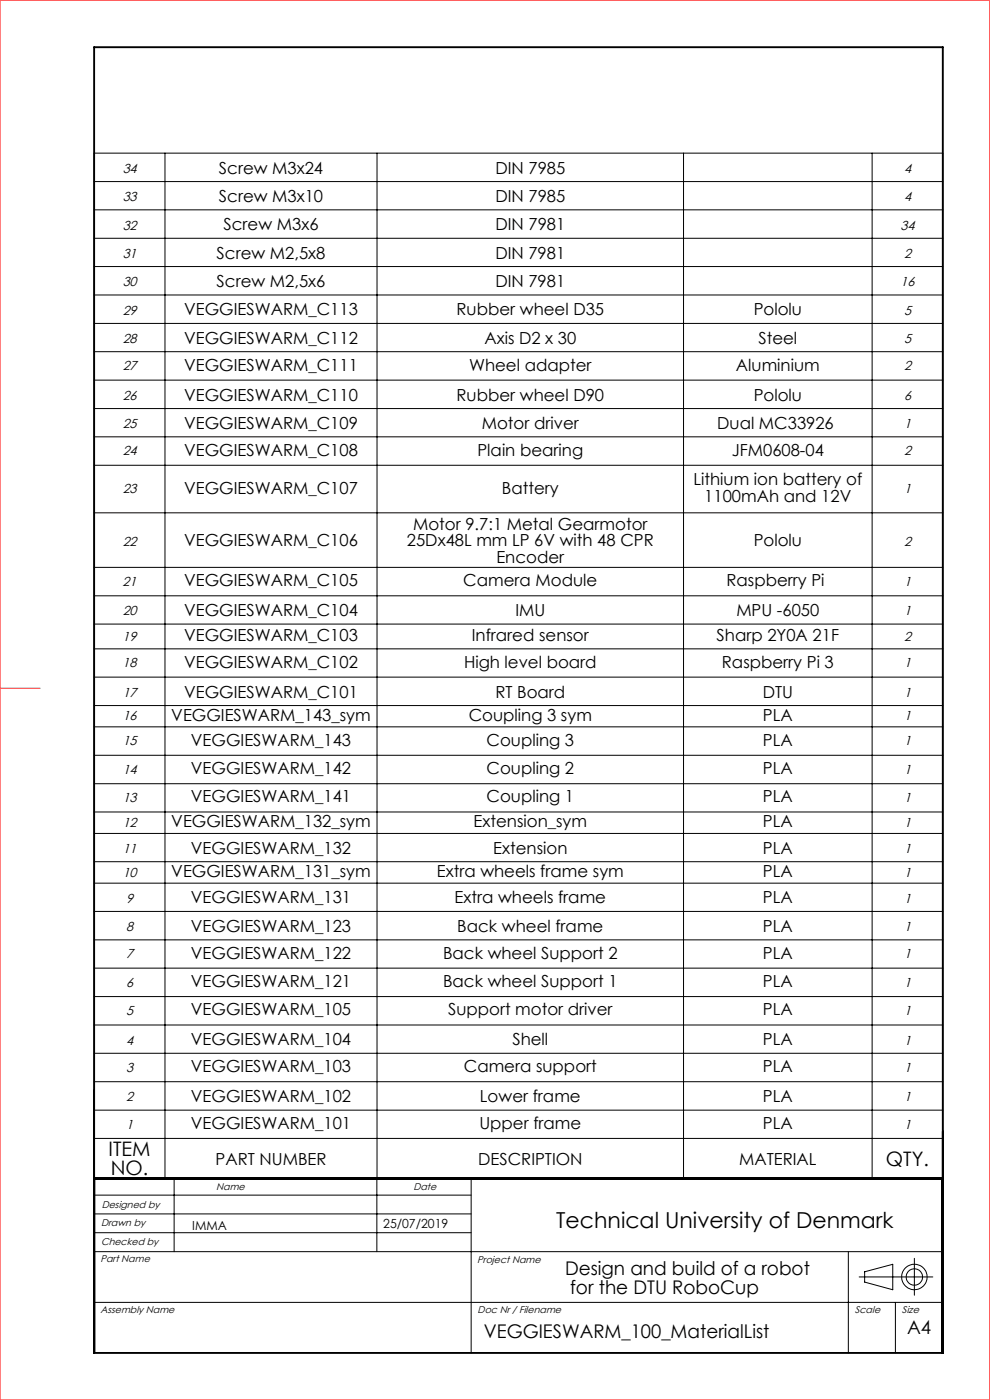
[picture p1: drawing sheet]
<svg xmlns="http://www.w3.org/2000/svg" width="210mm" height="297mm" viewBox="0 0 210 297" stroke-linecap="round" stroke-linejoin="round" font-family="sans-serif">
<g fill="none" stroke="#000" stroke-width=".21">
<path d="M20 38.5h180M35 32.5v217.5M80 32.5v217.5M145 32.5v217.5M185 32.5v217.5M20 44.5h180M20 50.5h180M20 56.5h180M20 62.6h180M20 68.6h180M20 74.6h180M20 80.6h180"/>
<path d="M20 86.7h180M20 92.7h180M20 98.7h180M20 108.8h180M20 120.4h180M20 126.4h180M20 132.4h180M20 137.7h180M20 143.6h180M20 149.7h180M20 154.2h180M20 160.2h180"/>
<path d="M20 166.3h180M20 172.3h180M20 176.8h180M20 182.8h180M20 187.4h180M20 193.4h180M20 199.4h180M20 205.4h180M20 211.4h180M20 217.4h180M20 223.4h180M20 229.5h180"/>
<path d="M20 235.5h180M20 250h180v-217.5h-180v254.5M20 253.5h79.9M20 257.5h79.9M20 241.5h180M36.9 250v15.5M79.9 250v15.5M99.9 250v37M20 276.3h180M20 261.5h79.9M20 265.5h180M180 265.5v21.5"/>
<path d="M182.2 270.9h15.7M183.4 269.8l6-1.6v5.4l-6-1.6zM189.9 276.3v10.7M194 266.9v7.9"/>
<circle cx="194" cy="270.9" r="1.73"/>
<circle cx="194" cy="270.9" r="2.7"/>
</g>
<path d="M20 10h180v277h-180zM20 250h180" fill="none" stroke="#000" stroke-width=".4"/>
<path d="M0 0h210v297h-210zM0 146h8.5" fill="none" stroke="#f00" stroke-width=".21"/>
<text font-size="4.7" x="118" y="260.5">Technical University of Denmark</text>
<g font-size="4.2">
<text x="23" y="245.2">ITEM</text>
<text x="23.5" y="249.3">NO.</text>
<text x="187.9" y="247.3">QTY.</text>
</g>
<g font-size="4">
<text x="119.9" y="270.5">Design and build of a robot</text>
<text x="120.9" y="274.5">for the DTU RoboCup</text>
<text x="102.6" y="283.9">VEGGIESWARM_100_MaterialList</text>
<text x="192.4" y="283">A4</text>
</g>
<g font-size="3.5">
<text x="46.4" y="36.8">Screw M3x24</text>
<text x="105.1" y="36.8">DIN 7985</text>
<text x="46.4" y="42.8">Screw M3x10</text>
<text x="105.1" y="42.8">DIN 7985</text>
<text x="47.4" y="48.8">Screw M3x6</text>
<text x="105.1" y="48.8">DIN 7981</text>
<text x="46" y="54.9">Screw M2,5x8</text>
<text x="105.1" y="54.9">DIN 7981</text>
<text x="46" y="60.9">Screw M2,5x6</text>
<text x="105.1" y="60.9">DIN 7981</text>
<text x="39.1" y="66.9">VEGGIESWARM_C113</text>
<text x="96.8" y="66.9">Rubber wheel D35</text>
<text x="159.9" y="66.9">Pololu</text>
<text x="39.1" y="72.9">VEGGIESWARM_C112</text>
<text x="102.8" y="72.9">Axis D2 x 30</text>
<text x="160.9" y="72.9">Steel</text>
<text x="39.1" y="78.6">VEGGIESWARM_C111</text>
<text x="99.5" y="78.6">Wheel adapter</text>
<text x="156.1" y="78.6">Aluminium</text>
<text x="39.1" y="85">VEGGIESWARM_C110</text>
<text x="96.8" y="85">Rubber wheel D90</text>
<text x="159.9" y="85">Pololu</text>
<text x="39.1" y="91">VEGGIESWARM_C109</text>
<text x="102.2" y="91">Motor driver</text>
<text x="152.1" y="91">Dual MC33926</text>
<text x="39.1" y="96.7">VEGGIESWARM_C108</text>
<text x="101.3" y="96.7">Plain bearing</text>
<text x="155.2" y="96.7">JFM0608-04</text>
<text x="39.1" y="104.7">VEGGIESWARM_C107</text>
<text x="106.5" y="104.7">Battery</text>
<text x="147.1" y="103">Lithium ion battery of</text>
<text x="149.4" y="106.5">1100mAh and 12V</text>
<text x="87.6" y="112.4">Motor 9.7:1 Metal Gearmotor</text>
<text x="39.1" y="115.9">VEGGIESWARM_C106</text>
<text x="86.3" y="115.9">25Dx48L mm LP 6V with 48 CPR</text>
<text x="105.3" y="119.4">Encoder</text>
<text x="159.9" y="115.9">Pololu</text>
<text x="39.1" y="124.4">VEGGIESWARM_C105</text>
<text x="98.3" y="124.4">Camera Module</text>
<text x="154.1" y="124.4">Raspberry Pi</text>
<text x="39.1" y="130.7">VEGGIESWARM_C104</text>
<text x="109.3" y="130.7">IMU</text>
<text x="156.2" y="130.7">MPU -6050</text>
<text x="39.1" y="136">VEGGIESWARM_C103</text>
<text x="100.1" y="136">Infrared sensor</text>
<text x="152" y="136">Sharp 2Y0A 21F</text>
<text x="39.1" y="141.6">VEGGIESWARM_C102</text>
<text x="98.4" y="141.6">High level board</text>
<text x="153.1" y="141.6">Raspberry Pi 3</text>
<text x="39.1" y="148">VEGGIESWARM_C101</text>
<text x="105.1" y="148">RT Board</text>
<text x="161.8" y="148">DTU</text>
<text x="36.3" y="152.9">VEGGIESWARM_143_sym</text>
<text x="99.4" y="152.9">Coupling 3 sym</text>
<text x="161.8" y="152.9">PLA</text>
<text x="40.5" y="158.2">VEGGIESWARM_143</text>
<text x="103.2" y="158.2">Coupling 3</text>
<text x="161.8" y="158.2">PLA</text>
<text x="40.5" y="164.2">VEGGIESWARM_142</text>
<text x="103.2" y="164.2">Coupling 2</text>
<text x="161.8" y="164.2">PLA</text>
<text x="40.5" y="170.2">VEGGIESWARM_141</text>
<text x="103.2" y="170.2">Coupling 1</text>
<text x="161.8" y="170.2">PLA</text>
<text x="36.3" y="175.5">VEGGIESWARM_132_sym</text>
<text x="100.5" y="175.5">Extension_sym</text>
<text x="161.8" y="175.5">PLA</text>
<text x="40.5" y="181.1">VEGGIESWARM_132</text>
<text x="104.6" y="181.1">Extension</text>
<text x="161.8" y="181.1">PLA</text>
<text x="36.3" y="186.1">VEGGIESWARM_131_sym</text>
<text x="40.5" y="191.7">VEGGIESWARM_131</text>
<text x="92.7" y="186.1">Extra wheels frame sym</text>
<text x="96.4" y="191.7">Extra wheels frame</text>
<text x="161.8" y="191.7">PLA</text>
<text x="161.8" y="186.1">PLA</text>
<text x="40.5" y="197.7">VEGGIESWARM_123</text>
<text x="97" y="197.7">Back wheel frame</text>
<text x="161.8" y="197.7">PLA</text>
<text x="40.5" y="203.4">VEGGIESWARM_122</text>
<text x="94" y="203.4">Back wheel Support 2</text>
<text x="161.8" y="203.4">PLA</text>
<text x="40.5" y="209.4">VEGGIESWARM_121</text>
<text x="94" y="209.4">Back wheel Support 1</text>
<text x="161.8" y="209.4">PLA</text>
<text x="40.5" y="215.4">VEGGIESWARM_105</text>
<text x="95" y="215.4">Support motor driver</text>
<text x="161.8" y="215.4">PLA</text>
<text x="40.5" y="221.8">VEGGIESWARM_104</text>
<text x="108.7" y="221.8">Shell</text>
<text x="161.8" y="221.8">PLA</text>
<text x="40.5" y="227.4">VEGGIESWARM_103</text>
<text x="98.4" y="227.4">Camera support</text>
<text x="161.8" y="227.4">PLA</text>
<text x="40.5" y="233.8">VEGGIESWARM_102</text>
<text x="101.8" y="233.8">Lower frame</text>
<text x="161.8" y="233.8">PLA</text>
<text x="40.5" y="239.5">VEGGIESWARM_101</text>
<text x="101.7" y="239.5">Upper frame</text>
<text x="161.8" y="239.5">PLA</text>
<text x="45.7" y="247.1">PART NUMBER</text>
<text x="101.4" y="247.1">DESCRIPTION</text>
<text x="156.8" y="247.1">MATERIAL</text>
</g>
<g font-size="2.8">
<text x="26" y="36.7">34</text>
<text x="191.8" y="36.7">4</text>
<text x="26" y="42.7">33</text>
<text x="191.8" y="42.7">4</text>
<text x="26" y="48.7">32</text>
<text x="191" y="48.7">34</text>
<text x="26" y="54.7">31</text>
<text x="191.8" y="54.7">2</text>
<text x="26" y="60.7">30</text>
<text x="191" y="60.7">16</text>
<text x="26" y="66.8">29</text>
<text x="191.8" y="66.8">5</text>
<text x="26" y="72.8">28</text>
<text x="191.8" y="72.8">5</text>
<text x="26" y="78.5">27</text>
<text x="191.8" y="78.5">2</text>
<text x="26" y="84.8">26</text>
<text x="191.8" y="84.8">6</text>
<text x="26" y="90.8">25</text>
<text x="191.8" y="90.8">1</text>
<text x="26" y="96.6">24</text>
<text x="191.8" y="96.6">2</text>
<text x="26" y="104.6">23</text>
<text x="191.8" y="104.6">1</text>
<text x="26" y="115.7">22</text>
<text x="191.8" y="115.7">2</text>
<text x="26" y="124.3">21</text>
<text x="191.8" y="124.3">1</text>
<text x="26" y="130.6">20</text>
<text x="191.8" y="130.6">1</text>
<text x="26" y="135.9">19</text>
<text x="191.8" y="135.9">2</text>
<text x="26" y="141.5">18</text>
<text x="191.8" y="141.5">1</text>
<text x="26" y="147.8">17</text>
<text x="191.8" y="147.8">1</text>
<text x="26" y="152.8">16</text>
<text x="191.8" y="152.8">1</text>
<text x="26" y="158.1">15</text>
<text x="191.8" y="158.1">1</text>
<text x="26" y="164.1">14</text>
<text x="191.8" y="164.1">1</text>
<text x="26" y="170.2">13</text>
<text x="191.8" y="170.2">1</text>
<text x="26" y="175.4">12</text>
<text x="191.8" y="175.4">1</text>
<text x="26" y="186">10</text>
<text x="26" y="181">11</text>
<text x="191.8" y="181">1</text>
<text x="191.8" y="186">1</text>
<text x="26.8" y="191.5">9</text>
<text x="191.8" y="191.5">1</text>
<text x="26.8" y="197.5">8</text>
<text x="191.8" y="197.5">1</text>
<text x="26.8" y="203.3">7</text>
<text x="191.8" y="203.3">1</text>
<text x="26.8" y="209.3">6</text>
<text x="191.8" y="209.3">1</text>
<text x="26.8" y="215.3">5</text>
<text x="191.8" y="215.3">1</text>
<text x="26.8" y="221.6">4</text>
<text x="191.8" y="221.6">1</text>
<text x="26.8" y="227.4">3</text>
<text x="191.8" y="227.4">1</text>
<text x="26.8" y="233.6">2</text>
<text x="191.8" y="233.6">1</text>
<text x="26.8" y="239.4">1</text>
<text x="191.8" y="239.4">1</text>
</g>
<g font-size="2.7">
<text x="40.8" y="260.9">IMMA</text>
<text x="81.3" y="260.4">25/07/2019</text>
</g>
<g font-size="2.1">
<text x="21.6" y="256.2">Designed by</text>
<text x="45.9" y="252.4">Name</text>
<text x="87.7" y="252.5">Date</text>
<text x="21.4" y="260.2">Drawn by</text>
<text x="21.3" y="267.8">Part Name</text>
<text x="21.4" y="264.2">Checked by</text>
<text x="101.2" y="268">Project Name</text>
<text x="21.3" y="278.5">Assembly Name</text>
<text x="101.3" y="278.5">Doc Nr / Filename</text>
<text x="181.3" y="278.5">Scale</text>
<text x="191.3" y="278.5">Size</text>
</g>
</svg>
